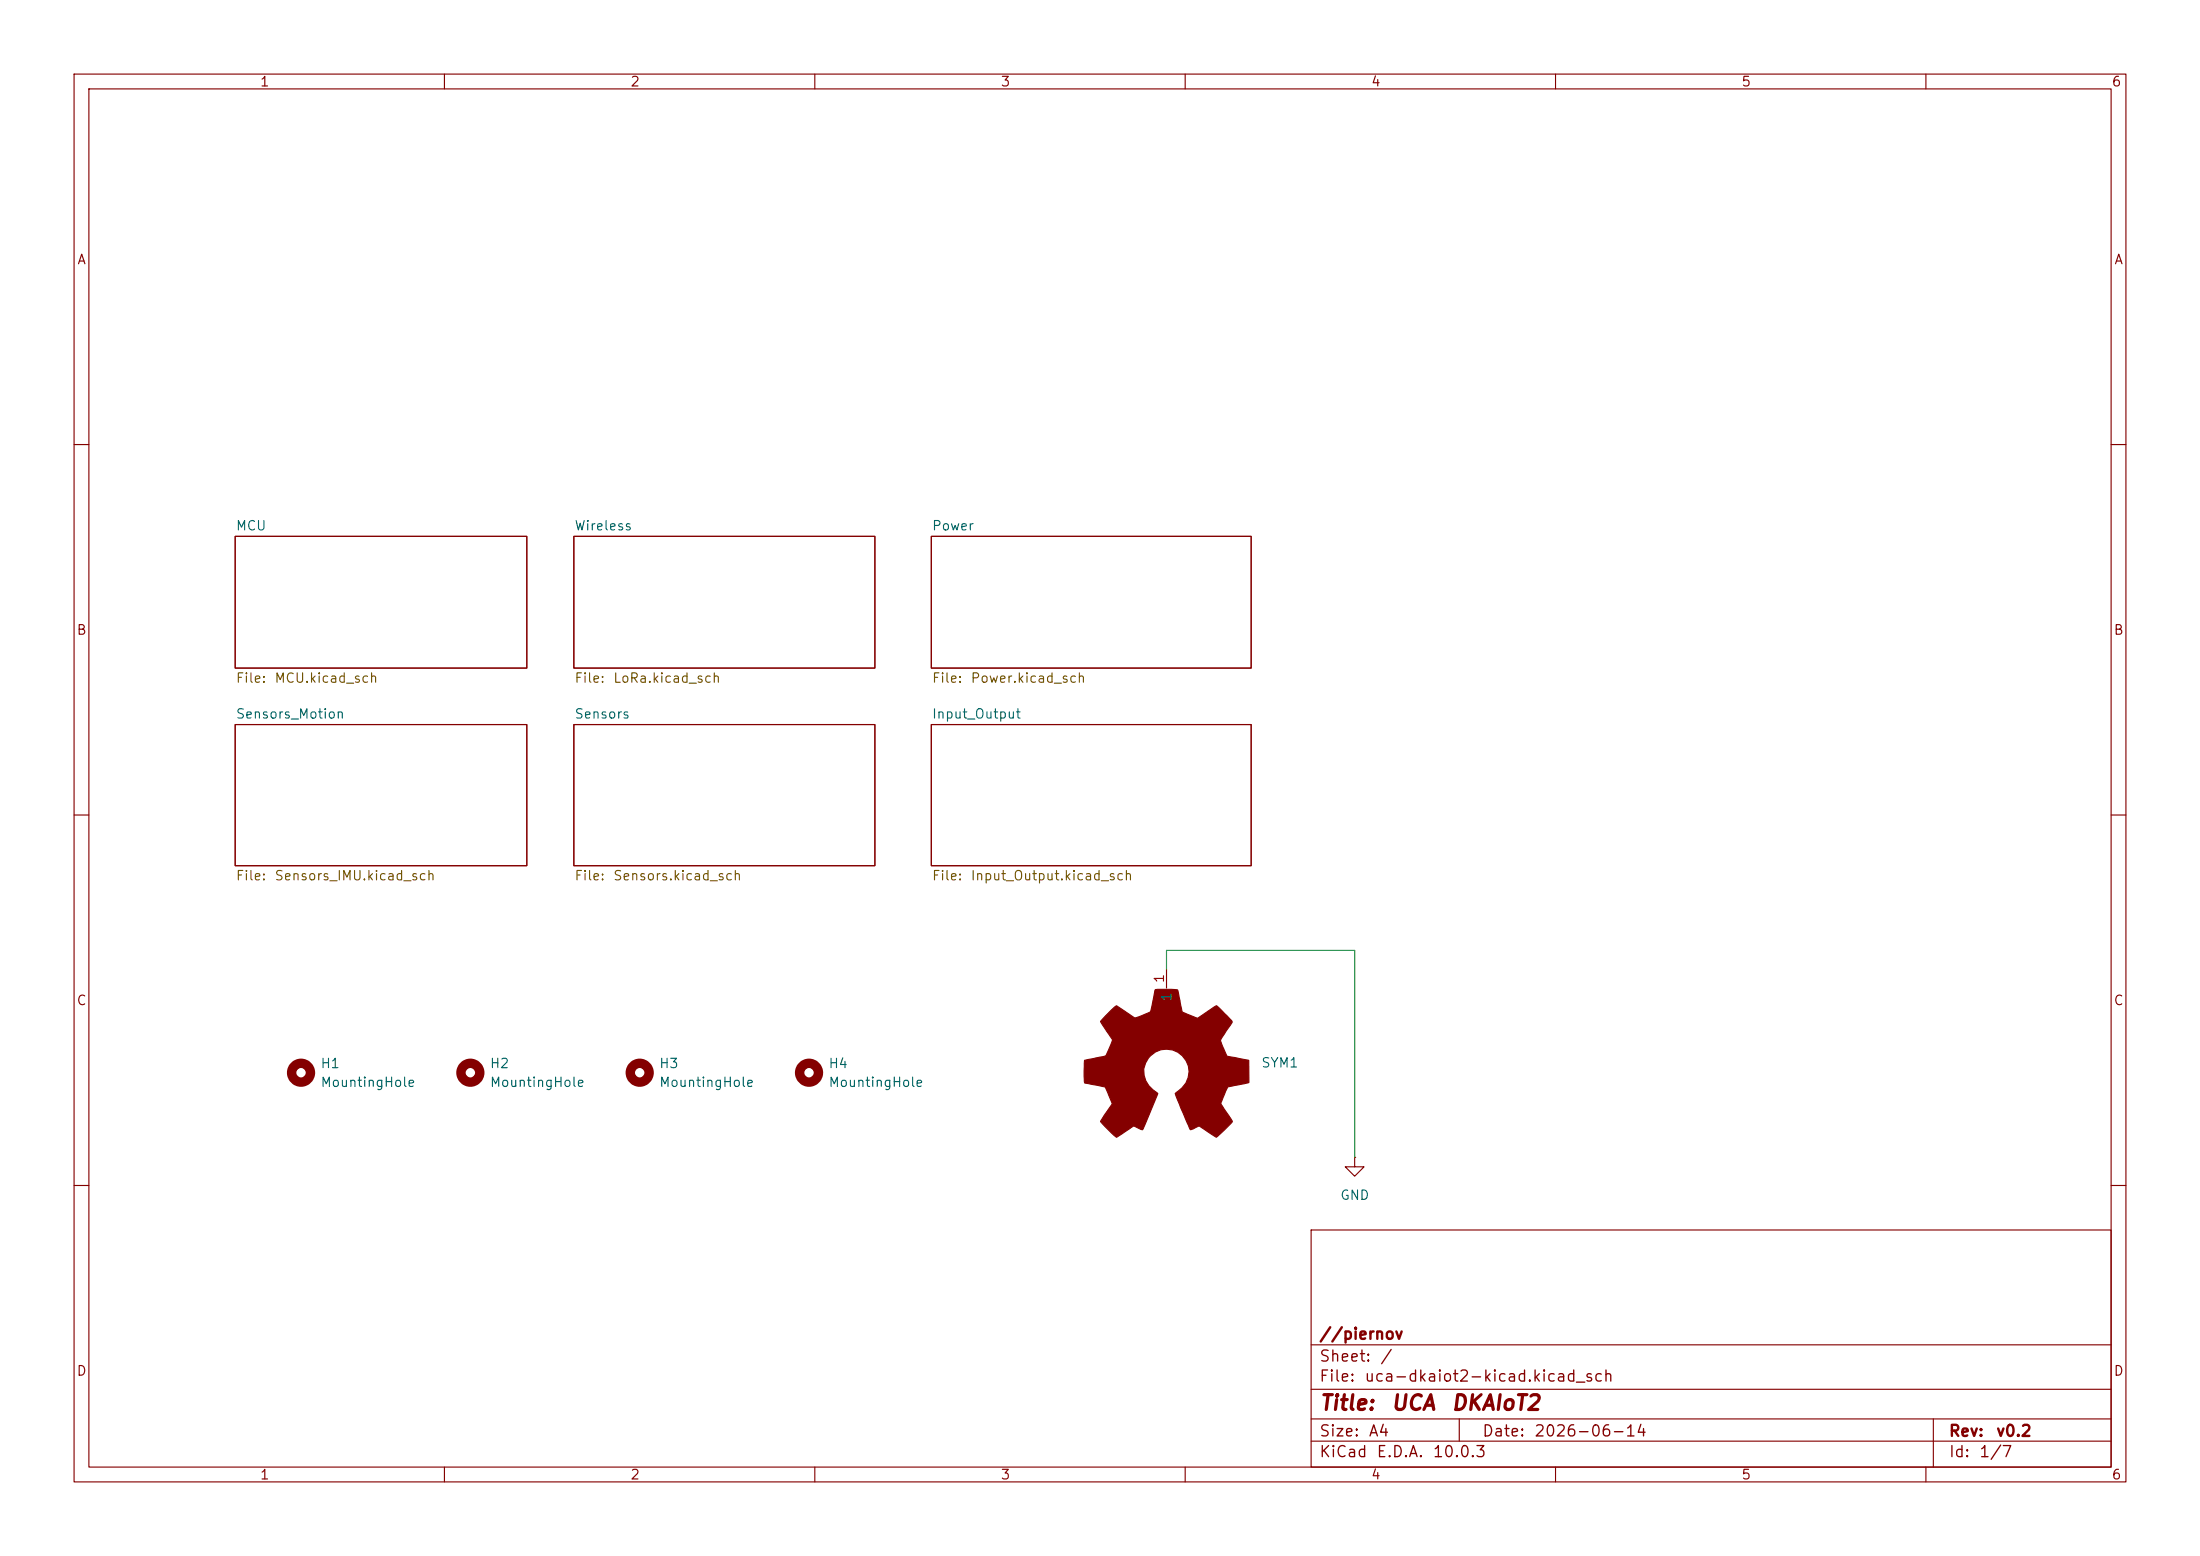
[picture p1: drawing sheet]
<svg xmlns="http://www.w3.org/2000/svg" width="297mm" height="210mm" viewBox="0 0 297 210" stroke-linecap="round" stroke-linejoin="round" font-family="sans-serif">
<g fill="none" stroke="#840000" stroke-width=".15">
<path d="M10 10h277v190h-277zM12 12h273v186h-273zM60 10v2M110 10v2M160 10v2M210 10v2M260 10v2M10 60h2M31.7 72.4h39.4v17.8h-39.4zM77.5 72.4h40.6v17.8h-40.6zM125.7 72.4h43.2v17.8h-43.2zM285 60h2"/>
<path d="M31.7 97.8h39.4v19h-39.4zM77.5 97.8h40.6v19h-40.6zM125.7 97.8h43.2v19h-43.2zM10 110h2M285 110h2M157.5 130.8v2.6M182.9 156.2v1.3h1.2l-1.2 1.3-1.3-1.3h1.3M182.9 156.2h.1M10 160h2M177 166h108v32h-108zM285 160h2M60 198v2"/>
<path d="M110 198v2M160 198v2M177 194.5h108M177 191.5h108M177 187.5h108M177 181.5h108M197 191.5v3M210 198v2M260 198v2M261 191.5v6.5"/>
</g>
<g fill="none" stroke="#840000" stroke-width="1.3">
<circle cx="40.6" cy="144.8" r="1.27"/>
<circle cx="63.5" cy="144.8" r="1.27"/>
<circle cx="86.4" cy="144.8" r="1.27"/>
<circle cx="109.2" cy="144.8" r="1.27"/>
</g>
<path d="M149.2 137.1l1.5-1.4 2.4 1.6a4.7 4.7 0 0 0 2.2-.7l.7-3h2.9h.1v.2l.6 2.8 2.1 .8 2.5-1.7 2.1 2.1v.2l-1.3 2-.2 .5 .8 2 3 .6v3l-2.8 .6-1 2.3 1.6 2.3-1.9 1.9-.3 .3-2.2-1.5a.63 .63 0 0 0-.7 .2l-.6 .3-1.3-2.9-.7-2a3.2 3.2 0 0 0 .9-5.1 3.1 3.1 0 0 0-4.7 .4 3.1 3.1 0 0 0 1.3 4.6l.1 .1-2 4.9-1.2-.5-2.4 1.5-1.6-1.5-.5-.6 1.6-2.4-1-2.3-2.8-.5v-1v-2.1l2.9-.6 .6-1.4a.88 .88 0 0 0 .2-.9l-1.5-2.3z" fill="#840000" stroke="#840000" stroke-width=".15"/>
<path d="M157.5 130.8v-2.5h25.4v27.9" fill="none" stroke="#009600" stroke-width=".15"/>
<g font-size="2" fill="#840000">
<text x="178" y="190.8">Title:</text>
<text x="187.7" y="190.8">UCA</text>
<text x="195.8" y="190.8">DKAIoT2</text>
</g>
<g font-size="1.5" fill="#840000">
<text x="178" y="184.2">Sheet:</text>
<text x="178" y="181.2">//piernov</text>
<text x="186.2" y="184.2">/</text>
<text x="178" y="186.9">File:</text>
<text x="184.1" y="186.9">uca-dkaiot2-kicad.kicad_sch</text>
<text x="178" y="197.1">KiCad</text>
<text x="178" y="194.3">Size:</text>
<text x="184.7" y="194.3">A4</text>
<text x="185.7" y="197.1">E.D.A.</text>
<text x="193.3" y="197.1">10.0.3</text>
<text x="200" y="194.3">Date:</text>
<text x="207" y="194.3">2026-06-14</text>
<text x="263" y="194.3">Rev:</text>
<text x="263" y="197.1">Id:</text>
<text x="267.1" y="197.1">1/7</text>
<text x="269.4" y="194.3">v0.2</text>
</g>
<g font-size="1.3" fill="#840000">
<text x="35" y="12">1</text>
<text x="85" y="12">2</text>
<text x="135" y="12">3</text>
<text x="185" y="12">4</text>
<text x="235" y="12">5</text>
<text x="285" y="12">6</text>
<text x="10.3" y="36">A</text>
<text x="285.3" y="36">A</text>
<text x="10.3" y="86">B</text>
<text x="285.3" y="86">B</text>
<text x="10.3" y="136">C</text>
<text x="285.3" y="136">C</text>
<text x="10.3" y="186">D</text>
<text x="285.3" y="186">D</text>
<text x="35" y="200">1</text>
<text x="85" y="200">2</text>
<text x="135" y="200">3</text>
<text x="185" y="200">4</text>
<text x="235" y="200">5</text>
<text x="285" y="200">6</text>
</g>
<g font-size="1.3" fill="#006464">
<text x="31.7" y="71.9">MCU</text>
<text x="77.5" y="71.9">Wireless</text>
<text x="125.7" y="71.9">Power</text>
<text x="31.7" y="97.3">Sensors_Motion</text>
<text x="77.5" y="97.3">Sensors</text>
<text x="125.7" y="97.3">Input_Output</text>
<text x="158.5" y="135.3" transform="rotate(-90 158.5 135.3)">1</text>
<text x="43.2" y="144.5">H1</text>
<text x="43.2" y="147">MountingHole</text>
<text x="66" y="144.5">H2</text>
<text x="66" y="147">MountingHole</text>
<text x="88.9" y="144.5">H3</text>
<text x="88.9" y="147">MountingHole</text>
<text x="111.8" y="144.5">H4</text>
<text x="111.8" y="147">MountingHole</text>
<text x="170.2" y="144.4">SYM1</text>
<text x="180.8" y="162.3">GND</text>
</g>
<g font-size="1.3" fill="#725600">
<text x="31.7" y="92.5">File:</text>
<text x="37" y="92.5">MCU.kicad_sch</text>
<text x="77.5" y="92.5">File:</text>
<text x="82.7" y="92.5">LoRa.kicad_sch</text>
<text x="125.7" y="92.5">File:</text>
<text x="131" y="92.5">Power.kicad_sch</text>
<text x="31.7" y="119.1">File:</text>
<text x="37" y="119.1">Sensors_IMU.kicad_sch</text>
<text x="77.5" y="119.1">File:</text>
<text x="82.7" y="119.1">Sensors.kicad_sch</text>
<text x="125.7" y="119.1">File:</text>
<text x="131" y="119.1">Input_Output.kicad_sch</text>
</g>
<text font-size="1.3" fill="#a90000" x="157.5" y="132.8" transform="rotate(-90 157.5 132.8)">1</text>
</svg>
